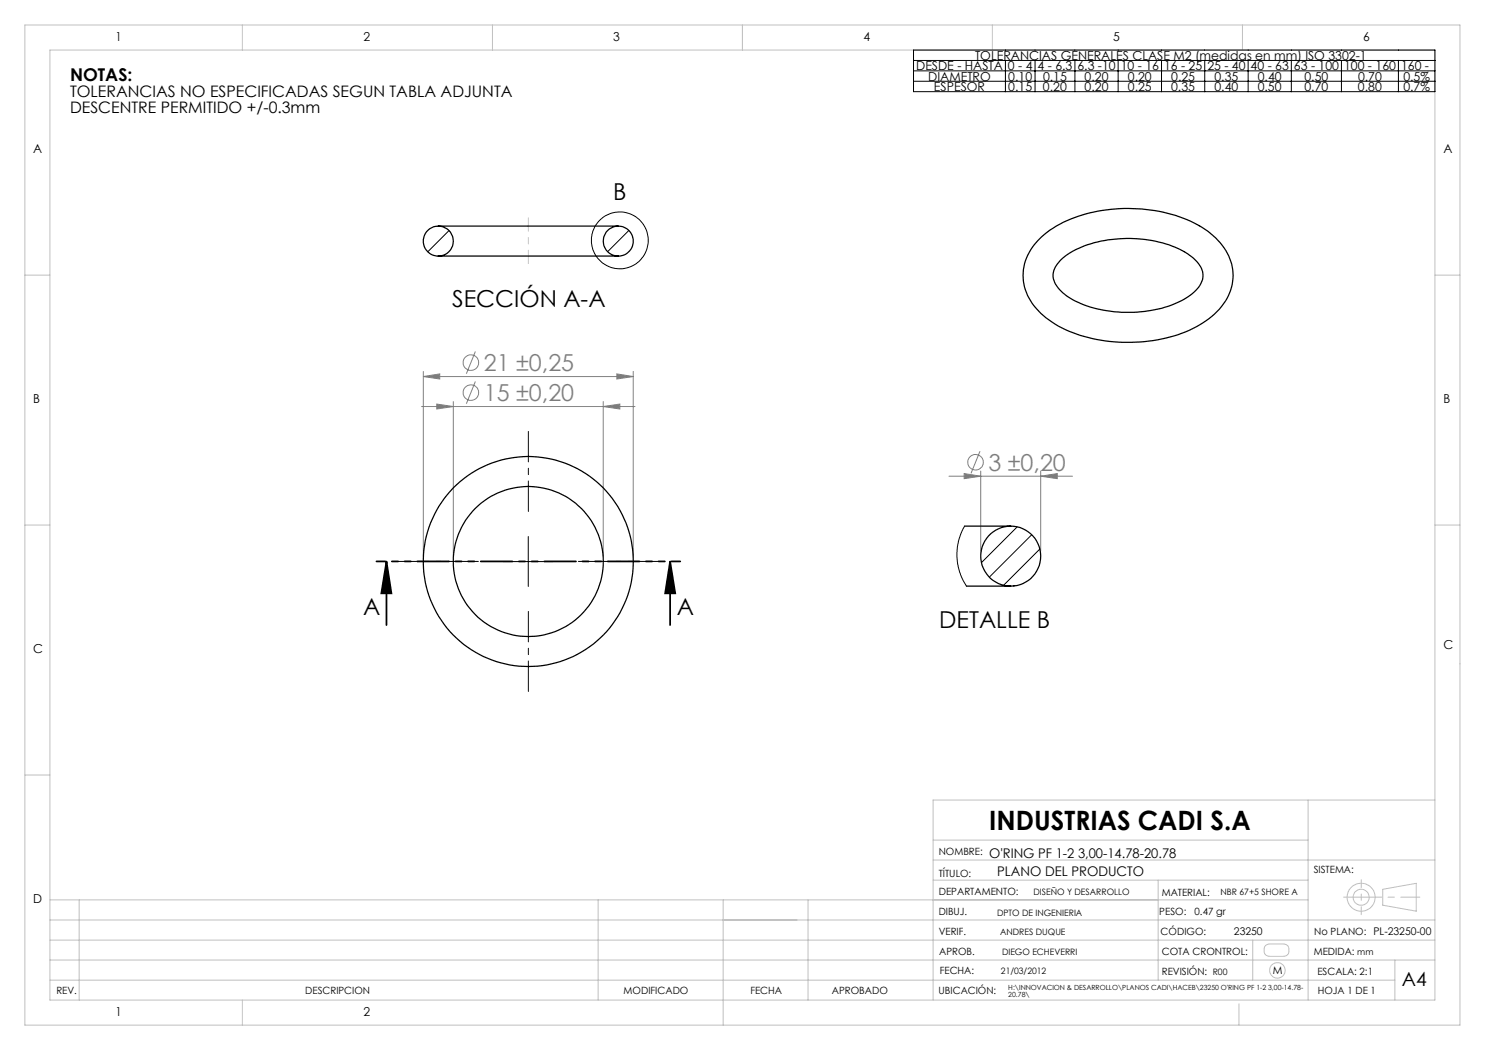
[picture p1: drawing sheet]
<svg xmlns="http://www.w3.org/2000/svg" width="297mm" height="210mm" viewBox="0 0 297 210" stroke-linecap="round" stroke-linejoin="round" font-family="sans-serif">
<g fill="none" stroke="#c0c0c0" stroke-width=".2">
<path d="M5 5h287v200h-287zM10 10h277v190h-277zM48.5 5v5M98.5 5v5M148.5 5v5M198.5 5v5M248.5 5v5M5 55h5M287 55h5M5 105h5M287 105h5M5 155h5"/>
<path d="M10 180h251.6M15.8 180v20M119.6 180v20M144.6 180v25M161.6 180v20M186.6 176h75M186.6 172h100.4M186.6 168h75M231.6 176v20M261.6 160v40M276.5 177.9l6.7-1.2v5.5l-6.7-1.2zM287 160h-100.4v40"/>
<path d="M10 184h277M10 188h277M10 196h269M10 192h277M250.5 188v8M253.2 189l.6-.2h3.1a.97 .97 0 0 1 .9 1 1.13 1.13 0 0 1-.6 1.4h-3.5a.97 .97 0 0 1-.9-1l.1-.8zM279 192v8M48.5 200v5M247.8 200.8v4.2"/>
<circle cx="272.2" cy="179.5" r="1.6"/>
<circle cx="272.2" cy="179.5" r="2.8"/>
<circle cx="255.5" cy="194.1" r="1.56"/>
</g>
<path d="M268.7 179.4h15.3" fill="none" stroke="#c0c0c0" stroke-width=".2" stroke-dasharray="15.2 1.3 1.3 1.3" stroke-dashoffset="7.6"/>
<path d="M272.2 175.9v7" fill="none" stroke="#c0c0c0" stroke-width=".2" stroke-dasharray="15.2 1.3 1.3 1.3" stroke-dashoffset="13.6"/>
<g fill="none" stroke="#808080" stroke-width=".2">
<path d="M84.7 75.3l3.2-.5v1zM84.7 74.3v37M84.7 75.3h41.9M95.1 76.3l-1.8 4.4M95.1 70.3l-1.8 4.4M123.4 74.8l3.2 .5-3.2 .5zM126.6 74.3v37M84.3 81.3h42.7M87.3 80.8l3.4 .5-3.4 .5zM90.7 80.3v31M120.6 81.3l3.4-.5v1zM120.6 80.3v31"/>
<path d="M189.8 95.2h24.7M192.8 94.7l3.3 .5-3.3 .5zM196 90.2l-1.8 4.5M196.1 94.2v16M208.1 95.2l3.4-.5v1zM208.1 94.2v16"/>
<circle cx="94.2" cy="78.5" r="1.56"/>
<circle cx="94.2" cy="72.5" r="1.55"/>
<circle cx="195.1" cy="92.4" r="1.55"/>
</g>
<g fill="none" stroke="#000" stroke-width=".2">
<path d="M182.7 10h104.3v8.3h-104.3zM182.7 12.1h104.3M182.7 14.2h104.3M182.7 16.3h104.3M201.1 12.1v6.2M207 12.1v6.2M215 12.1v6.2M223.6 12.1v6.2M232.3 12.1v6.2M240.9 12.1v6.2M249.6 12.1v6.2M258.3 12.1v6.2"/>
<path d="M268.3 12.1v6.2M279.7 12.1v6.2M100.6 112.3h10.1M105.7 107.3v10"/>
<circle cx="124" cy="48.1" r="5.7"/>
</g>
<path d="M77.3 112.3l1 6.4h-2zM77.3 112.3v12.7M134 112.3l1 6.4h-2zM134 112.3v12.7" fill="none" stroke="#000" stroke-width=".35"/>
<path d="M95.7 112.3h-16M105.7 102.3v-16M115.7 112.3h16M105.7 122.3v16" fill="none" stroke="#000" stroke-width=".2" stroke-dasharray="15.2 1.3 1.3 1.3" stroke-dashoffset="9.1"/>
<path d="M136.1 112.3h-60.8" fill="none" stroke="#000" stroke-width=".35" stroke-dasharray="6.3 1.3 1.3 1.3 1.3 1.3" stroke-dashoffset="4.5"/>
<path d="M105.7 43.6v9.1" fill="none" stroke="#c0c0c0" stroke-width=".2" stroke-dasharray="15.2 1.3 1.3 1.3" stroke-dashoffset="12.6"/>
<path d="M134 112.3l1 6.4h-2zM77.3 112.3l1 6.4h-2z" fill="#000"/>
<path d="M87.3 80.8l3.4 .5-3.4 .5zM120.6 81.3l3.4-.5v1zM84.7 75.3l3.2-.5v1zM123.4 74.8l3.2 .5-3.2 .5zM192.8 94.7l3.3 .5-3.3 .5zM208.1 95.2l3.4-.5v1z" fill="#808080"/>
<g fill="none" stroke="#000" stroke-width=".25">
<path d="M87.7 45.2h35.9M87.7 51.2h35.9M207.8 47.9a23 23 0 0 1 13.6-5.9 29.2 29.2 0 0 1 20.1 4.2 10.9 10.9 0 0 1 5 10.1 12.3 12.3 0 0 1-6.6 8.7 30.7 30.7 0 0 1-20.5 2.9 20.9 20.9 0 0 1-12.6-6.7 9.7 9.7 0 0 1 1-13.3zM212 52.2a18.5 18.5 0 0 1 11.8-4.4 21.7 21.7 0 0 1 14.5 3.6 4.6 4.6 0 0 1 2.2 4.5 8.4 8.4 0 0 1-5.1 4.7 25.2 25.2 0 0 1-21.2-.9 6.5 6.5 0 0 1-3.6-4.4 4.4 4.4 0 0 1 1.4-3.1zM192.9 105.2h9.2M193.3 117.2h8.8"/>
<circle cx="87.6" cy="48.2" r="2.99"/>
<circle cx="123.7" cy="48.2" r="2.99"/>
<circle cx="105.6" cy="112.3" r="21"/>
<circle cx="105.7" cy="112.3" r="15"/>
<circle cx="202.2" cy="111.2" r="6"/>
</g>
<path d="M89.8 46.1l-4.3 4.3M125.8 46.1l-4.3 4.2M192.9 105.2l-.7 1.5-.5 1.7-.2 1.2-.1 1.8 .5 3 .5 1.3 .9 1.5M203.4 105.4l-7.1 7.1M206.3 107l-8.4 8.4M208 109.8l-7.3 7.2" fill="none" stroke="#000" stroke-width=".2"/>
<text font-size="5.3" x="197.8" y="166">INDUSTRIAS CADI S.A</text>
<g font-size="4.7">
<text x="122.6" y="40.1">B</text>
<text x="90.4" y="61.5">SECCIÓN A-A</text>
<text x="72.6" y="122.9">A</text>
<text x="135.4" y="122.9">A</text>
<text x="187.8" y="125.5">DETALLE B</text>
</g>
<g font-size="4.7" fill="#808080">
<text x="96.8" y="74.2">21 ±0,25</text>
<text x="96.8" y="80.2">15 ±0,20</text>
<text x="197.7" y="94.1">3 ±0,20</text>
</g>
<text font-size="3.9" x="280.4" y="197.2">A4</text>
<text font-size="3.5" x="14" y="16.2">NOTAS:</text>
<g font-size="3.2">
<text x="14" y="19.4">TOLERANCIAS NO ESPECIFICADAS SEGUN TABLA ADJUNTA</text>
<text x="14" y="22.6">DESCENTRE PERMITIDO +/-0.3mm</text>
</g>
<g font-size="2.7">
<text x="197.8" y="171.5">O'RING PF 1-2 3,00-14.78-20.78</text>
<text x="199.4" y="175.3">PLANO DEL PRODUCTO</text>
</g>
<g font-size="2.5">
<text x="23.1" y="8.2">1</text>
<text x="72.7" y="8.2">2</text>
<text x="122.7" y="8.2">3</text>
<text x="172.7" y="8.2">4</text>
<text x="195" y="12">TOLERANCIAS GENERALES CLASE M2 (medidas en mm) ISO 3302-1</text>
<text x="222.7" y="8.2">5</text>
<text x="272.7" y="8.2">6</text>
<text x="183.2" y="14.1">DESDE - HASTA</text>
<text x="185.7" y="16.1">DIAMETRO</text>
<text x="201.6" y="14.1">0 - 4</text>
<text x="201.7" y="16.1">0.10</text>
<text x="207.5" y="14.1">4 - 6.3</text>
<text x="208.6" y="16.1">0.15</text>
<text x="215.5" y="14.1">6.3 -10</text>
<text x="216.9" y="16.1">0.20</text>
<text x="224.2" y="14.1">10 - 16</text>
<text x="225.6" y="16.1">0.20</text>
<text x="232.8" y="14.1">16 - 25</text>
<text x="234.2" y="16.1">0.25</text>
<text x="241.5" y="14.1">25 - 40</text>
<text x="242.9" y="16.1">0.35</text>
<text x="250.1" y="14.1">40 - 63</text>
<text x="251.6" y="16.1">0.40</text>
<text x="258.8" y="14.1">63 - 100</text>
<text x="260.9" y="16.1">0.50</text>
<text x="268.8" y="14.1">100 - 160</text>
<text x="271.6" y="16.1">0.70</text>
<text x="280.2" y="14.1">160 -</text>
<text x="280.7" y="16.1">0.5%</text>
<text x="186.8" y="18.2">ESPESOR</text>
<text x="201.7" y="18.2">0.15</text>
<text x="208.6" y="18.2">0.20</text>
<text x="216.9" y="18.2">0.20</text>
<text x="225.6" y="18.2">0.25</text>
<text x="234.2" y="18.2">0.35</text>
<text x="242.9" y="18.2">0.40</text>
<text x="251.5" y="18.2">0.50</text>
<text x="260.9" y="18.2">0.70</text>
<text x="271.6" y="18.2">0.80</text>
<text x="280.7" y="18.2">0.7%</text>
<text x="6.7" y="30.7">A</text>
<text x="288.7" y="30.7">A</text>
<text x="6.7" y="80.7">B</text>
<text x="288.7" y="80.7">B</text>
<text x="6.7" y="130.7">C</text>
<text x="288.7" y="129.7">C</text>
<text x="6.7" y="180.7">D</text>
<text x="23.1" y="203.2">1</text>
<text x="72.7" y="203.2">2</text>
</g>
<g font-size="2.1">
<text x="246.8" y="186.9">23250</text>
<text x="254.5" y="194.8">M</text>
</g>
<g font-size="2">
<text x="187.8" y="170.9">NOMBRE:</text>
<text x="187.8" y="179">DEPARTAMENTO:</text>
<text x="187.8" y="175.4">TÍTULO:</text>
<text x="232.3" y="179.2">MATERIAL:</text>
<text x="262.7" y="174.5">SISTEMA:</text>
<text x="187.8" y="183.1">DIBUJ.</text>
<text x="231.9" y="183.1">PESO:</text>
<text x="238.9" y="183.1">0.47 gr</text>
<text x="187.8" y="186.9">VERIF.</text>
<text x="187.8" y="191">APROB.</text>
<text x="232.1" y="186.9">CÓDIGO:</text>
<text x="232.4" y="191">COTA CRONTROL:</text>
<text x="262.8" y="190.9">MEDIDA:</text>
<text x="262.9" y="186.9">No PLANO: PL-23250-00</text>
<text x="188" y="194.8">FECHA:</text>
<text x="232.4" y="194.9">REVISIÓN:</text>
<text x="263.5" y="194.9">ESCALA: 2:1</text>
<text x="11.3" y="198.9">REV.</text>
<text x="61.1" y="198.9">DESCRIPCION</text>
<text x="124.7" y="198.9">MODIFICADO</text>
<text x="150.1" y="198.9">FECHA</text>
<text x="166.4" y="198.9">APROBADO</text>
<text x="187.7" y="198.8">UBICACIÓN:</text>
<text x="263.6" y="198.8">HOJA 1 DE 1</text>
</g>
<g font-size="1.8">
<text x="206.7" y="179.1">DISEÑO Y DESARROLLO</text>
<text x="244.1" y="179">NBR 67+5 SHORE A</text>
<text x="199.4" y="183.1">DPTO DE INGENIERIA</text>
<text x="200" y="186.9">ANDRES DUQUE</text>
<text x="200.4" y="191.1">DIEGO ECHEVERRI</text>
<text x="271.5" y="190.9">mm</text>
<text x="200.2" y="194.8">21/03/2012</text>
<text x="242.5" y="195">R00</text>
</g>
<g font-size="1.4">
<text x="201.7" y="198">H:\INNOVACION &amp; DESARROLLO\PLANOS CADI\HACEB\23250 O'RING PF 1-2 3,00-14.78-</text>
<text x="201.7" y="199.4">20.78\</text>
</g>
</svg>
